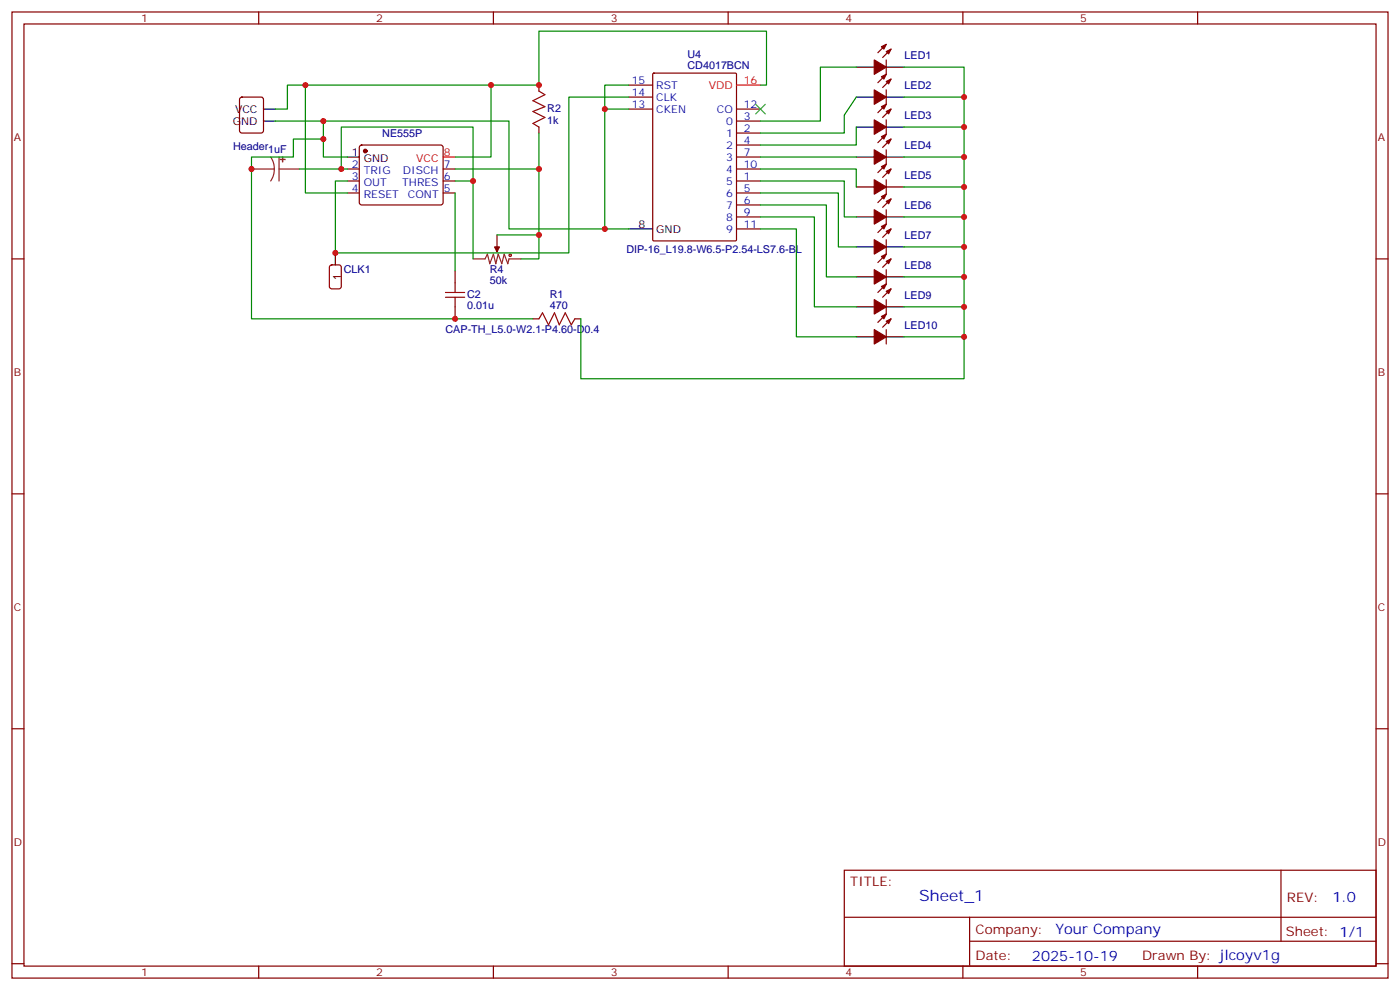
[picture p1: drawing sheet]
<svg xmlns="http://www.w3.org/2000/svg" width="412mm" height="292mm" viewBox="0 0 412 292" stroke-linecap="round" stroke-linejoin="round" font-family="sans-serif">
<g fill="none" stroke="#870000" stroke-width=".35">
<path d="M3.5 3.5h405.4v284.4h-405.4zM7.1 7.1h398.2v277.2h-398.2zM76.2 3.5v3.6M145.3 3.5v3.6M214.5 3.5v3.6M261.1 17.6v4.3l-2.5 2.4M261.1 13.1l-2.5 2.4M262.5 14.5l-2.5 2.4M283.6 3.5v3.6M352.8 3.5v3.6M70.8 28.8l.5-.2h5.6l.7 .4v9.5l-.5 .6-5.8 .1-.7-.5v-9.4zM158.7 25v1.8"/>
<path d="M158.7 37.4v1.8M185.2 32.1h7.1M185.2 25h7.1M185.2 28.6h7.1M192.3 21.7l.3-.2h24l.3 .2 .1 48.9-.2 .3h-24.2l-.3-.2zM217 39.2h7M217 35.6h7M217 32.1h7M261.1 26.5v4.2l-2.5 2.5M261.1 35.3v4.2l-2.5 2.5M262.5 32.1l-2.5 2.5M262.5 23.3l-2.5 2.5"/>
<path d="M102.3 49.7h3.5M102.3 53.3h3.5M102.3 56.8h3.5M106.1 42.9l.4-.2h23.3l.5 .2 .2 .5v16.5l-.7 .4h-23.5l-.5-.7v-16.2zM130.5 49.7h3.6M130.5 53.3h3.6M130.5 56.8h3.6M217 49.7h7M217 53.3h7M217 56.8h7M217 42.7h7M217 46.2h7"/>
<path d="M261.1 44.1v4.2l-2.5 2.5M261.1 52.9v4.2l-2.5 2.5M262.5 58.6l-2.5 2.4M262.5 49.7l-2.5 2.5M262.5 40.9l-2.5 2.5M3.5 76.2h3.6M134.1 79.7v3.6M146.4 69.1v3.6M217 60.3h7M217 63.9h7M217 67.4h7M261.1 61.7v4.3l-2.5 2.4"/>
<path d="M261.1 70.6v4.2l-2.5 2.5M261.1 79.4v4.2l-2.5 2.5M262.5 76.2l-2.5 2.5M262.5 67.4l-2.5 2.4M405.3 76.2h3.6M134.1 90.3v3.5M157 93.8h1.7M169.3 93.8h1.8M261.1 88.2v4.2l-2.5 2.5M261.1 97v4.2M262.5 93.8l-2.5 2.5M262.5 85l-2.5 2.5"/>
<path d="M3.5 145.3h3.6M405.3 145.3h3.6M3.5 214.5h3.6M405.3 214.5h3.6M248.7 256.1h156.6v28.2h-156.6zM377.3 256.1v20.9M248.7 270h156.5M285.6 277h119.6M285.6 270v14.1M3.5 283.6h3.6M76.2 284.3v3.6M145.3 284.3v3.6"/>
<path d="M214.5 284.3v3.6M283.6 284.3v3.6M352.8 284.3v3.6M405.3 283.6h3.6"/>
</g>
<g fill="#870000" stroke="#870000" stroke-width=".35">
<path d="M259.6 93.1l1.5-.7-.8 1.4z"/>
<path d="M261.1 94.5l1.4-.7-.7 1.4z"/>
<path d="M257.5 97l3.6 2.1-3.6 2.1z"/>
<path d="M259.6 84.3l1.5-.7-.8 1.4z"/>
<path d="M261.1 85.7l1.4-.7-.7 1.4z"/>
<path d="M257.5 88.2l3.6 2.1-3.6 2.1z"/>
<path d="M259.6 75.5l1.5-.7-.8 1.4z"/>
<path d="M261.1 76.9l1.4-.7-.7 1.4z"/>
<path d="M257.5 79.4l3.6 2.1-3.6 2.1z"/>
<path d="M259.6 66.7l1.5-.7-.8 1.4z"/>
<path d="M261.1 68.1l1.4-.7-.7 1.4z"/>
<path d="M257.5 70.6l3.6 2.1-3.6 2.1z"/>
<path d="M259.6 57.9l1.5-.8-.8 1.5z"/>
<path d="M261.1 59.3l1.4-.7-.7 1.4z"/>
<path d="M257.5 61.7l3.6 2.2-3.6 2.1z"/>
<path d="M259.6 49l1.5-.7-.8 1.4z"/>
<path d="M261.1 50.4l1.4-.7-.7 1.5z"/>
<path d="M257.5 52.9l3.6 2.1-3.6 2.1z"/>
<path d="M259.6 40.2l1.5-.7-.8 1.4z"/>
<path d="M261.1 41.6l1.4-.7-.7 1.4z"/>
<path d="M257.5 44.1l3.6 2.1-3.6 2.1z"/>
<path d="M259.6 31.4l1.5-.7-.8 1.4z"/>
<path d="M261.1 32.8l1.4-.7-.7 1.4z"/>
<path d="M257.5 35.3l3.6 2.1-3.6 2.1z"/>
<path d="M259.6 22.6l1.5-.7-.8 1.4z"/>
<path d="M261.1 24l1.4-.7-.7 1.4z"/>
<path d="M257.5 26.5l3.6 2.1-3.6 2.1z"/>
<path d="M259.6 13.8l1.5-.7-.8 1.4z"/>
<path d="M261.1 15.2l1.4-.7-.7 1.4z"/>
<path d="M257.5 17.6l3.6 2.2-3.6 2.1z"/>
<path d="M145.7 72.7h1.4l-.7 1.4z"/>
<circle cx="107.6" cy="44.4" r=".53"/>
</g>
<g fill="none" stroke="#000" stroke-width=".35">
<path d="M252.2 19.8h5.3M261.1 19.8h5.2M77.6 35.6h3.5M77.6 32.1h3.5M252.2 37.4h5.3M252.2 28.6h5.3M261.1 37.4h5.2M261.1 28.6h5.2M102.3 46.2h3.5M252.2 55h5.3M252.2 46.2h5.3M261.1 55h5.2"/>
<path d="M261.1 46.2h5.2M98.8 74.4v3.6M185.2 67.4h7.1M252.2 72.7h5.3M252.2 63.9h5.3M261.1 72.7h5.2M261.1 63.9h5.2M252.2 99.1h5.3M252.2 90.3h5.3M252.2 81.5h5.3M261.1 99.1h5.2M261.1 90.3h5.2"/>
<path d="M261.1 81.5h5.2"/>
</g>
<path d="M217 25h7M130.5 46.2h3.6" fill="none" stroke="#f00" stroke-width=".35"/>
<path d="M74.1 49.7h6.7M79.7 46.2l.8 1.7 .3 1.8M80.8 49.7l-.2 1.9-.9 1.7M82.2 49.7h6M82.2 46.2v7.1M139.3 76.2h3.6l.7-1.4 .7 2.8 1-2.8 .7 2.8 .8-2.8 1 2.8 .7-2.8 1.1 2.8 .3-1.4h3.6M146.4 72.7v1.4" fill="none" stroke="#8c2424" stroke-width=".35"/>
<g fill="#8c2424" stroke="#8c2424" stroke-width=".35">
<path d="M83.2 46.2l.1 1.4z"/>
<path d="M82.5 46.9l1.5 .1z"/>
</g>
<g fill="none" stroke="#a10000" stroke-width=".35">
<path d="M158.7 26.8l1.8 1.1-3.5 1.7 3.5 1.8-3.5 1.4 3.5 1.8-3.5 1.7 1.7 1.1M131.2 86.1h5.7M131.2 87.5h5.7M134.1 83.3v2.8M134.1 87.5v2.8M158.7 93.8l1.1-1.7 1.8 3.5 1.7-3.5 1.4 3.5 1.8-3.5 1.8 3.5 1-1.8"/>
<circle cx="150.3" cy="75.1" r=".35"/>
</g>
<path d="M97.2 78.2l.5-.2h2.1l.7 .4v5.9l-.4 .7h-2.4l-.6-.4-.1-5.9z" fill="none" stroke="#900" stroke-width=".35"/>
<path d="M222.6 30.7l2.8 2.8M225.4 30.7l-2.8 2.8" fill="none" stroke="#3c3" stroke-width=".35"/>
<g fill="none" stroke="#008700" stroke-width=".35">
<path d="M252.2 19.8h-10.5v15.8h-17.7M266.3 19.8h17.7v8.8M81.1 35.6h68.8v31.8h35.3M90 25v31.8h12.3M95.2 35.6v10.6h7.1M144.6 25v21.2h-10.5M158.7 39.2v37h-5.2M185.2 28.6h-17.6v45.8h-68.8v-21.1h3.5M185.2 32.1h-7v35.3M185.2 25h-7v7.1M224 25h1.8v-15.8h-67.1v15.8h-74v7.1h-3.6M252.2 37.4v5.3h-28.2"/>
<path d="M252.2 28.6l-3.5 5.3v5.3h-24.7M266.3 37.4h17.7v8.8M266.3 28.6h17.7v8.8M88.2 49.7h14.1M95.2 40.9h-8.8v5.3h-12.3v47.6h82.9M100.5 49.7v-12.3h38.8v15.9M134.1 53.3h5.2v22.9M134.1 56.8v22.9M134.1 49.7h24.6M224 56.8h22.9v15.9h5.3M224 53.3h24.7v10.6h3.5M224 49.7h28.2v5.3"/>
<path d="M224 46.2h28.2M266.3 55h17.7v8.9M266.3 46.2h17.7v8.8M146.4 69.1h12.3M224 67.4h10.6v31.7h17.6M224 63.9h15.9v26.4h12.3M224 60.3h19.4v21.2h8.8M266.3 72.7h17.7v8.8M266.3 63.9h17.7v8.8M171.1 93.8v17.7h112.9v-12.4h-17.7M266.3 90.3h17.7v8.8M266.3 81.5h17.7v8.8"/>
</g>
<g fill="#c00">
<circle cx="95.3" cy="35.6" r=".88"/>
<circle cx="95.3" cy="40.9" r=".88"/>
<circle cx="98.8" cy="74.4" r=".88"/>
<circle cx="134.1" cy="93.8" r=".88"/>
<circle cx="158.8" cy="69.1" r=".88"/>
<circle cx="74.1" cy="49.7" r=".88"/>
<circle cx="139.3" cy="53.3" r=".88"/>
<circle cx="100.5" cy="49.7" r=".88"/>
<circle cx="144.6" cy="25" r=".88"/>
<circle cx="158.8" cy="49.7" r=".88"/>
<circle cx="158.8" cy="25" r=".88"/>
<circle cx="284" cy="99.1" r=".88"/>
<circle cx="284" cy="90.3" r=".88"/>
<circle cx="284" cy="81.5" r=".88"/>
<circle cx="284" cy="72.7" r=".88"/>
<circle cx="284" cy="63.9" r=".88"/>
<circle cx="284" cy="55" r=".88"/>
<circle cx="284" cy="46.2" r=".88"/>
<circle cx="284" cy="37.4" r=".88"/>
<circle cx="284" cy="28.6" r=".88"/>
<circle cx="178.2" cy="67.4" r=".88"/>
<circle cx="178.2" cy="32.1" r=".88"/>
<circle cx="90" cy="25" r=".88"/>
</g>
<text font-size="4.6" fill="#00f" x="270.8" y="265.1">Sheet_1</text>
<g font-size="4.2" fill="#00f">
<text x="392.5" y="265.4">1.0</text>
<text x="310.9" y="274.9">Your Company</text>
<text x="304" y="282.7">2025-10-19</text>
</g>
<g font-size="3.9" fill="#800">
<text x="250.5" y="260.7">TITLE:</text>
<text x="379.1" y="265.4">REV:</text>
<text x="287.4" y="274.9">Company:</text>
<text x="378.7" y="275.5">Sheet: 1/1</text>
<text x="287.4" y="282.6">Date:</text>
<text x="336.4" y="282.7">Drawn By: jlcoyv1g</text>
</g>
<g font-size="3.2" fill="#800">
<text x="41.6" y="6.5">1</text>
<text x="110.8" y="6.5">2</text>
<text x="179.9" y="6.5">3</text>
<text x="249.1" y="6.5">4</text>
<text x="318.2" y="6.5">5</text>
<text x="4.1" y="41.6">A</text>
<text x="405.9" y="41.6">A</text>
<text x="4.1" y="110.8">B</text>
<text x="405.9" y="110.8">B</text>
<text x="4.1" y="179.9">C</text>
<text x="405.9" y="179.9">C</text>
<text x="4.1" y="249.1">D</text>
<text x="405.9" y="249.1">D</text>
<text x="41.6" y="287.3">1</text>
<text x="110.8" y="287.3">2</text>
<text x="179.9" y="287.3">3</text>
<text x="249.1" y="287.3">4</text>
<text x="318.2" y="287.3">5</text>
</g>
<g font-size="3.2" fill="#000080">
<text x="202.5" y="17.2">U4</text>
<text x="266.5" y="17.4">LED1</text>
<text x="202.5" y="20.3">CD4017BCN</text>
<text x="266.5" y="26.2">LED2</text>
<text x="161.2" y="33.1">R2</text>
<text x="266.5" y="35">LED3</text>
<text x="112.6" y="40.3">NE555P</text>
<text x="161.2" y="36.4">1k</text>
<text x="68.7" y="44">Header</text>
<text x="79" y="45.2">1uF</text>
<text x="266.5" y="43.8">LED4</text>
<text x="266.5" y="52.7">LED5</text>
<text x="266.5" y="61.5">LED6</text>
<text x="266.5" y="70.3">LED7</text>
<text x="184.5" y="74.4">DIP-16_L19.8-W6.5-P2.54-LS7.6-BL</text>
<text x="101.2" y="80.5">CLK1</text>
<text x="144.3" y="83.6">50k</text>
<text x="144.3" y="80.4">R4</text>
<text x="266.5" y="79.1">LED8</text>
<text x="137.6" y="87.8">C2</text>
<text x="161.9" y="87.8">R1</text>
<text x="266.5" y="87.9">LED9</text>
<text x="137.6" y="91.1">0.01u</text>
<text x="161.9" y="91">470</text>
<text x="131.2" y="98">CAP-TH_L5.0-W2.1-P4.60-D0.4</text>
<text x="266.5" y="96.7">LED10</text>
</g>
<g font-size="3.2" fill="#00f">
<text x="186.1" y="24.7">15</text>
<text x="186.1" y="28.2">14</text>
<text x="193.3" y="26.1">RST</text>
<text x="193.3" y="29.6">CLK</text>
<text x="186.1" y="31.8">13</text>
<text x="193.3" y="33.2">CKEN</text>
<text x="211.2" y="33.2">CO</text>
<text x="219.1" y="35.3">3</text>
<text x="219.1" y="31.8">12</text>
<text x="213.9" y="40.2">1</text>
<text x="213.9" y="36.7">0</text>
<text x="219.1" y="38.8">2</text>
<text x="213.9" y="43.7">2</text>
<text x="213.9" y="47.3">3</text>
<text x="219.1" y="42.3">4</text>
<text x="219.1" y="45.9">7</text>
<text x="103.6" y="49.4">2</text>
<text x="103.6" y="52.9">3</text>
<text x="107.1" y="51.2">TRIG</text>
<text x="118.7" y="51.2">DISCH</text>
<text x="130.7" y="52.9">6</text>
<text x="130.7" y="49.4">7</text>
<text x="213.9" y="50.8">4</text>
<text x="219.1" y="52.9">1</text>
<text x="219.1" y="49.4">10</text>
<text x="103.6" y="56.4">4</text>
<text x="107.1" y="54.7">OUT</text>
<text x="107.1" y="58.2">RESET</text>
<text x="118.5" y="54.7">THRES</text>
<text x="120.2" y="58.2">CONT</text>
<text x="130.7" y="56.4">5</text>
<text x="213.9" y="54.3">5</text>
<text x="213.9" y="57.9">6</text>
<text x="219.1" y="56.4">5</text>
<text x="219.1" y="60">6</text>
<text x="213.9" y="61.4">7</text>
<text x="213.9" y="64.9">8</text>
<text x="219.1" y="63.5">9</text>
<text x="213.9" y="68.4">9</text>
<text x="219.1" y="67">11</text>
</g>
<g font-size="3.2" fill="#f00">
<text x="208.8" y="26.1">VDD</text>
<text x="219.1" y="24.7">16</text>
<text x="122.6" y="47.6">VCC</text>
<text x="130.7" y="45.9">8</text>
</g>
<g font-size="3.2">
<text x="69.2" y="33.2">VCC</text>
<text x="68.6" y="36.7">GND</text>
<text x="103.6" y="45.9">1</text>
<text x="107.1" y="47.6">GND</text>
<text x="188.1" y="67">8</text>
<text x="193.3" y="68.4">GND</text>
<text x="100.4" y="82.5" transform="rotate(-90 100.4 82.5)">1</text>
</g>
</svg>
